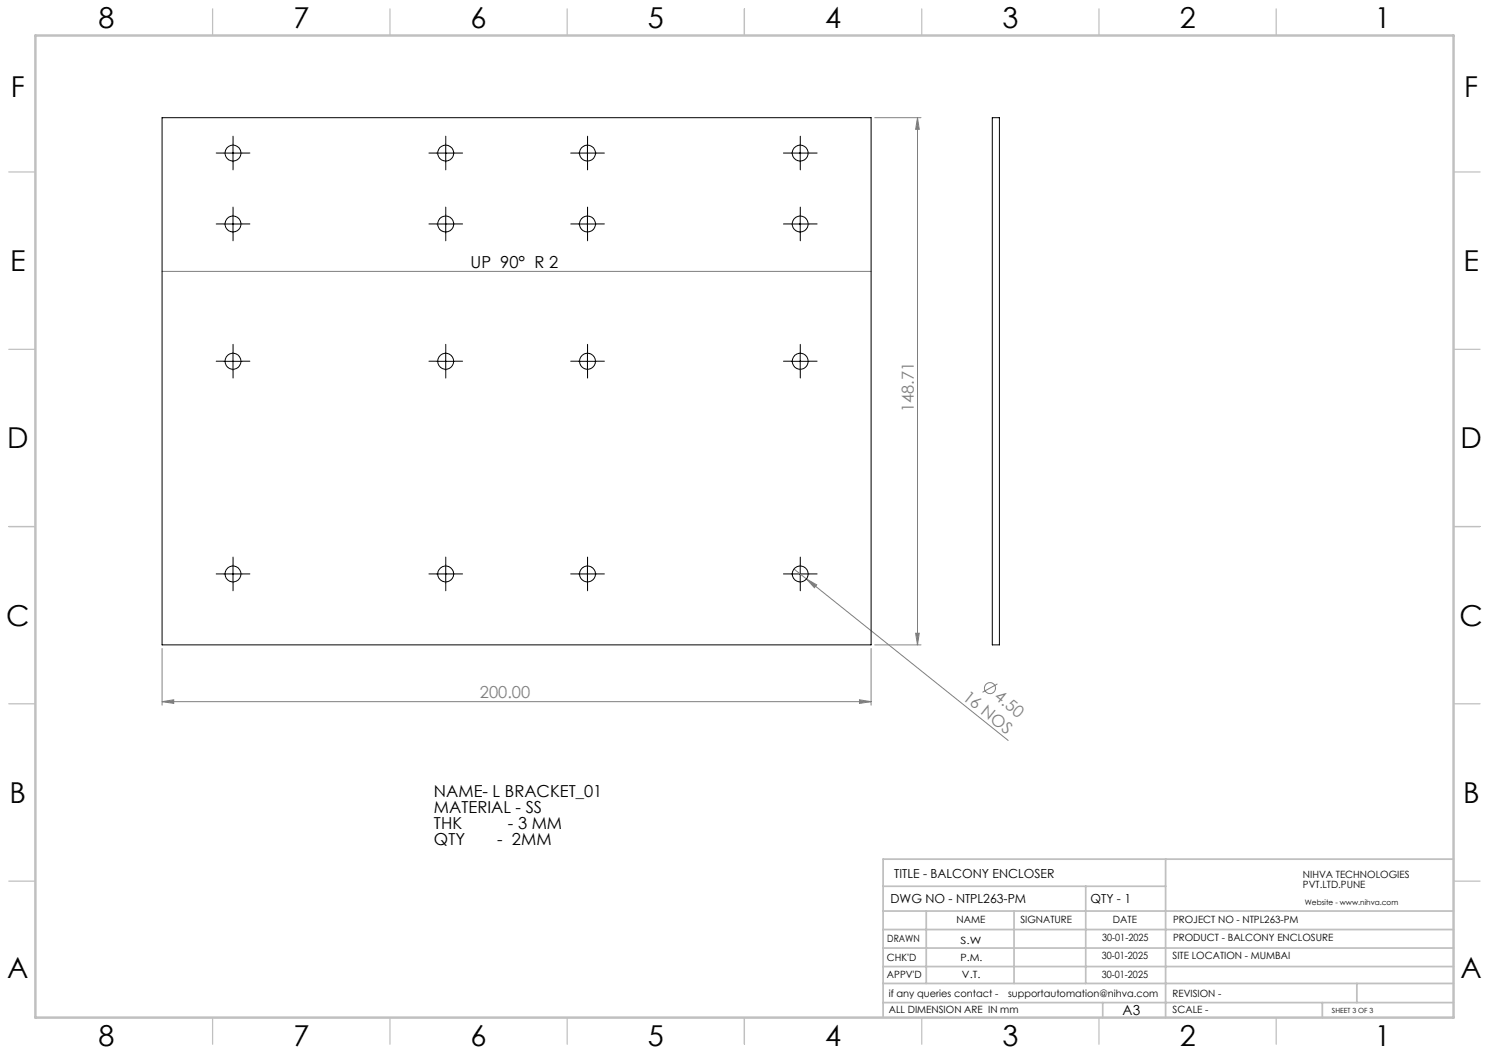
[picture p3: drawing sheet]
<svg xmlns="http://www.w3.org/2000/svg" width="420mm" height="297mm" viewBox="0 0 420 297" stroke-linecap="round" stroke-linejoin="round" font-family="sans-serif">
<g fill="none" stroke="#808080" stroke-width=".28">
<path d="M246.7 33.2h13.1M258.8 33.2l.5 3.3h-1zM258.8 33.2v148.7M45.7 76.5h200M223.9 160.5l60.5 48.3M227.5 163.3l2.9 1.7-.7 .8zM258.3 178.6h1l-.5 3.3zM45.7 197.9l3.3-.5v1zM45.7 182.9v16M45.7 197.9h200M242.4 197.4l3.3 .5-3.3 .5zM245.7 182.9v16"/>
<path d="M246.7 181.9h13.1M281.3 192.9l-4.2 2.4"/>
<circle cx="279.2" cy="194.1" r="1.56"/>
</g>
<g fill="none" stroke="#000" stroke-width=".28" stroke-dasharray="15.2 1.3 1.3 1.3">
<path d="M63.2 43.2h-2.2M65.7 40.7v-2.3M65.7 45.7v2.2M68.2 43.2h2.3M123.2 43.2h-2.2M125.7 40.7v-2.3M125.7 45.7v2.2M128.2 43.2h2.3M163.2 43.2h-2.2M165.7 40.7v-2.3M165.7 45.7v2.2M168.2 43.2h2.3"/>
<path d="M223.2 43.2h-2.2M225.7 40.7v-2.3M225.7 45.7v2.2M228.2 43.2h2.3M63.2 63.2h-2.2M65.7 60.7v-2.3M65.7 65.7v2.2M68.2 63.2h2.3M123.2 63.2h-2.2M125.7 60.7v-2.3M125.7 65.7v2.2M128.2 63.2h2.3"/>
<path d="M163.2 63.2h-2.2M165.7 60.7v-2.3M165.7 65.7v2.2M168.2 63.2h2.3M223.2 63.2h-2.2M225.7 60.7v-2.3M225.7 65.7v2.2M228.2 63.2h2.3M65.7 99.4v-2.3M125.7 99.4v-2.3M165.7 99.4v-2.3M225.7 99.4v-2.3"/>
<path d="M63.2 101.9h-2.2M65.7 104.4v2.2M68.2 101.9h2.3M123.2 101.9h-2.2M125.7 104.4v2.2M128.2 101.9h2.3M163.2 101.9h-2.2M165.7 104.4v2.2M168.2 101.9h2.3M223.2 101.9h-2.2M225.7 104.4v2.2M228.2 101.9h2.3"/>
<path d="M65.7 159.4v-2.3M125.7 159.4v-2.3M165.7 159.4v-2.3M225.7 159.4v-2.3M63.2 161.9h-2.2M65.7 164.4v2.2M68.2 161.9h2.3M123.2 161.9h-2.2M125.7 164.4v2.2M128.2 161.9h2.3M163.2 161.9h-2.2M165.7 164.4v2.2"/>
<path d="M168.2 161.9h2.3M223.2 161.9h-2.2M225.7 164.4v2.2M228.2 161.9h2.3"/>
</g>
<g fill="none" stroke="#000" stroke-width=".28">
<path d="M63.2 43.2h5M65.7 40.7v5M123.2 43.2h5M125.7 40.7v5M163.2 43.2h5M165.7 40.7v5M223.2 43.2h5M225.7 40.7v5M63.2 63.2h5M65.7 60.7v5M123.2 63.2h5M125.7 60.7v5"/>
<path d="M163.2 63.2h5M165.7 60.7v5M223.2 63.2h5M225.7 60.7v5M65.7 99.4v5M125.7 99.4v5M165.7 99.4v5M225.7 99.4v5M63.2 101.9h5M123.2 101.9h5M163.2 101.9h5M223.2 101.9h5"/>
<path d="M65.7 159.4v5M125.7 159.4v5M165.7 159.4v5M225.7 159.4v5M63.2 161.9h5M123.2 161.9h5M163.2 161.9h5M223.2 161.9h5"/>
</g>
<g fill="none" stroke="#c0c0c0" stroke-width=".35">
<path d="M60 2.5v7.5M110 2.5v7.5M160 2.5v7.5M210 2.5v7.5M260 2.5v7.5M310 2.5v7.5M360 2.5v7.5M2.5 48.5h7.5M410 48.5h7.5M2.5 98.5h7.5M410 98.5h7.5M2.5 148.5h7.5"/>
<path d="M410 148.5h7.5M2.5 198.5h7.5M410 198.5h7.5M2.5 248.5h7.5M410 248.5h7.5M60 287v7.5M110 287v7.5M160 287v7.5M210 287v7.5M260 287v7.5M310 287v7.5M360 287v7.5"/>
</g>
<g fill="none" stroke="#c0c0c0" stroke-width=".5">
<path d="M249.1 257h160.9M249.1 250h79.7M261.3 257v20.4M286 257v20.4M306.2 250v27.4M328.8 242.3v44.7M410 242.3h-160.9v44.7M249.1 272.6h160.9M249.1 267.4h160.9M249.1 262.2h160.9M249.1 277.4h160.9M382.7 277.4v5.4"/>
<path d="M249.1 282.8h160.9M311 282.8v4.2M373 282.8v4.2"/>
</g>
<path d="M10 10h400v277h-400z" fill="none" stroke="#c0c0c0" stroke-width=".7"/>
<g fill="#808080">
<path d="M227.5 163.3l2.9 1.7-.7 .8z"/>
<path d="M45.7 197.9l3.3-.5v1zM242.4 197.4l3.3 .5-3.3 .5z"/>
<path d="M258.3 178.6h1l-.5 3.3zM258.8 33.2l.5 3.3h-1z"/>
</g>
<g fill="none" stroke="#000" stroke-width=".28">
<path d="M45.7 33.2h200v148.7h-200zM279.9 33.2h2v148.7h-2z"/>
<circle cx="65.7" cy="43.2" r="2.25"/>
<circle cx="125.7" cy="43.2" r="2.25"/>
<circle cx="165.7" cy="43.2" r="2.25"/>
<circle cx="225.7" cy="43.2" r="2.25"/>
<circle cx="65.7" cy="63.2" r="2.25"/>
<circle cx="125.7" cy="63.2" r="2.25"/>
<circle cx="165.7" cy="63.2" r="2.25"/>
<circle cx="225.7" cy="63.2" r="2.25"/>
<circle cx="65.7" cy="101.9" r="2.26"/>
<circle cx="125.7" cy="101.9" r="2.25"/>
<circle cx="165.7" cy="101.9" r="2.25"/>
<circle cx="225.7" cy="101.9" r="2.26"/>
<circle cx="65.7" cy="161.9" r="2.25"/>
<circle cx="125.7" cy="161.9" r="2.24"/>
<circle cx="165.7" cy="161.9" r="2.24"/>
<circle cx="225.7" cy="161.9" r="2.25"/>
</g>
<g font-size="8.1">
<text x="27.8" y="8">8</text>
<text x="82.8" y="8">7</text>
<text x="132.8" y="8">6</text>
<text x="182.8" y="8">5</text>
<text x="232.8" y="8">4</text>
<text x="282.8" y="8">3</text>
<text x="332.8" y="8">2</text>
<text x="387.8" y="8">1</text>
<text x="3" y="27.2">F</text>
<text x="413" y="27.2">F</text>
<text x="2.8" y="76.5">E</text>
<text x="412.8" y="76.5">E</text>
<text x="2" y="126.5">D</text>
<text x="412" y="126.5">D</text>
<text x="1.7" y="176.5">C</text>
<text x="411.7" y="176.5">C</text>
<text x="2.7" y="226.5">B</text>
<text x="412.7" y="226.5">B</text>
<text x="2" y="275.7">A</text>
<text x="412" y="275.7">A</text>
<text x="27.8" y="295">8</text>
<text x="82.8" y="295">7</text>
<text x="132.8" y="295">6</text>
<text x="182.8" y="295">5</text>
<text x="232.8" y="295">4</text>
<text x="282.8" y="295">3</text>
<text x="332.8" y="295">2</text>
<text x="387.8" y="295">1</text>
</g>
<g font-size="4.7">
<text x="132.7" y="75.5">UP 90° R 2</text>
<text x="122.4" y="224.8">NAME- L BRACKET_01</text>
<text x="122.4" y="229.3">MATERIAL - SS</text>
<text x="122.4" y="233.8">THK</text>
<text x="143.3" y="233.8">- 3 MM</text>
<text x="122.4" y="238.4">QTY</text>
<text x="140.3" y="238.4">- 2MM</text>
</g>
<g font-size="4.7" fill="#808080">
<text x="257.8" y="116.3" transform="rotate(-90 257.8 116.3)">148.71</text>
<text x="135.4" y="196.9">200.00</text>
<text x="271.3" y="197.1" transform="rotate(39 271.3 197.1)">16 NOS</text>
<text x="280.2" y="197" transform="rotate(39 280.2 197)">4.50</text>
</g>
<text font-size="3.9" x="316.7" y="286.4">A3</text>
<g font-size="3.5">
<text x="252.2" y="247.7">TITLE - BALCONY ENCLOSER</text>
<text x="251.2" y="254.8">DWG NO - NTPL263-PM</text>
<text x="307.6" y="254.8">QTY - 1</text>
</g>
<g font-size="2.8">
<text x="367.5" y="247.7">NIHVA TECHNOLOGIES</text>
<text x="367.5" y="250.5">PVT.LTD.PUNE</text>
<text x="269.8" y="260.4">NAME</text>
<text x="287.8" y="260.4">SIGNATURE</text>
<text x="313.9" y="260.5">DATE</text>
<text x="330.9" y="260.5">PROJECT NO - NTPL263-PM</text>
<text x="250.3" y="265.7">DRAWN</text>
<text x="270.9" y="266.1">S.W</text>
<text x="310.9" y="265.5">30-01-2025</text>
<text x="330.9" y="265.5">PRODUCT - BALCONY ENCLOSURE</text>
<text x="250.2" y="271.1">CHK'D</text>
<text x="250.2" y="275.8">APPV'D</text>
<text x="270.9" y="271.1">P.M.</text>
<text x="271.3" y="275.8">V.T.</text>
<text x="310.8" y="270.6">30-01-2025</text>
<text x="310.8" y="275.8">30-01-2025</text>
<text x="330.7" y="270.6">SITE LOCATION - MUMBAI</text>
<text x="250.7" y="281.1">if any queries contact -</text>
<text x="284.3" y="281.1">supportautomation@nihva.com</text>
<text x="330.7" y="281.1">REVISION -</text>
<text x="250.7" y="285.6">ALL DIMENSION ARE IN mm</text>
<text x="330.7" y="285.6">SCALE -</text>
</g>
<text font-size="2.1" x="368.1" y="255.1">Website - www.nihva.com</text>
<text font-size="2" x="375.7" y="285.6">SHEET 3 OF 3</text>
</svg>
